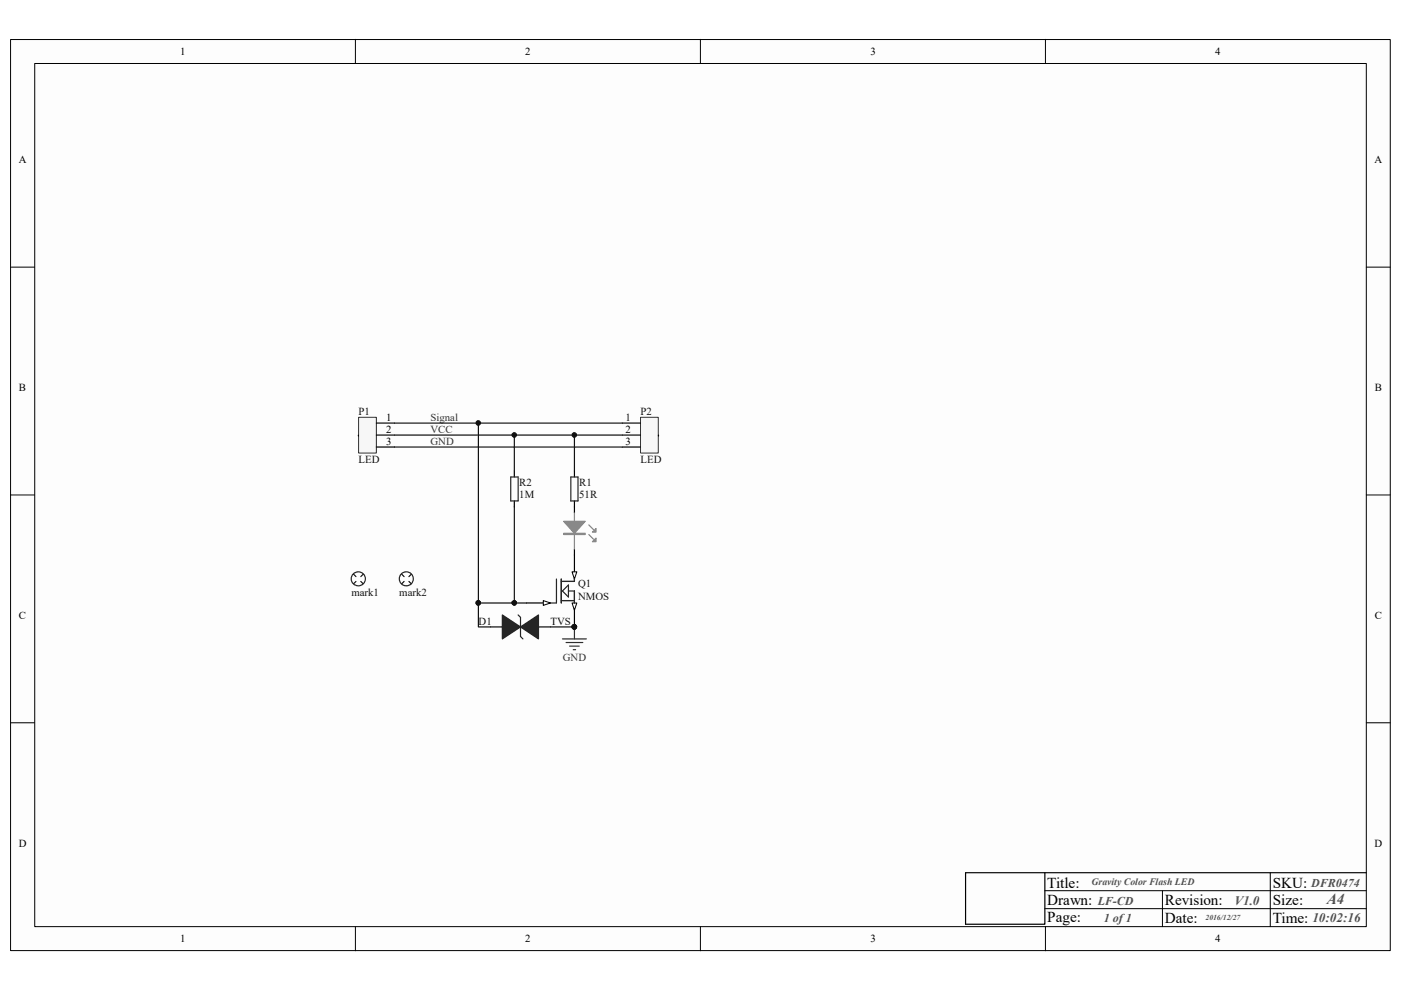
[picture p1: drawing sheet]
<svg xmlns="http://www.w3.org/2000/svg" width="297mm" height="210mm" viewBox="0 0 297 210" stroke-linecap="round" stroke-linejoin="round" font-family="sans-serif">
<path d="M2.3 8.4h292.5v193.1h-292.5z" fill="#fdfdfd"/>
<path d="M2.2 8.4h292.6v193.1h-292.6z" fill="none" stroke="#000" stroke-width=".21"/>
<path d="M7.4 13.5h282.3v183h-282.3z" fill="#fdfdfd"/>
<g fill="none" stroke="#000" stroke-width=".21">
<path d="M7.4 13.5h282.3v183h-282.3zM75.3 8.3v5.1M148.5 8.3v5.1M221.7 8.3v5.1M2.2 56.6h5.1M289.7 56.6h5.1M2.2 104.9h5.1M289.7 104.9h5.1M2.2 153.2h5.1M289.7 153.2h5.1M75.3 196.5v5.1M148.5 196.5v5.1"/>
<path d="M221.5 192.7h68.2M221.5 188.8h68.2M221.7 196.5v5.1M246.5 188.8v7.7M269.3 185v11.5"/>
</g>
<path d="M221.5 185v11h-16.8v-11h85" fill="none" stroke="#000" stroke-width=".25"/>
<path d="M76.1 88.5h3.7v7.6h-3.7z" fill="#f7f7f7"/>
<path d="M76 88.5h3.8v7.6h-3.8z" fill="none" stroke="#313131" stroke-width=".21"/>
<path d="M76 92.2h.1M79.8 89.7h3.8M79.8 92.2h3.8M79.8 94.8h3.8M121.8 107.5v1.3M121.8 116.4v1.3" fill="none" stroke="#000" stroke-width=".25"/>
<path d="M121.8 108.8v7.6M124.8 113.3l1.1 1M124.8 111.3l1.1 1" fill="none" stroke="#838383" stroke-width=".25"/>
<path d="M119.5 110.5h4.6l-2.3 2.6z" fill="#838383"/>
<path d="M119.5 110.5h4.6l-2.3 2.6zM119.5 113.1h4.6v.2h-4.6zM119.5 113.2h4.6" fill="none" stroke="#838383" stroke-width=".25"/>
<path d="M125.6 114.9l.8-.8v.8z" fill="#838383"/>
<path d="M126.4 114.1v.8h-.8z" fill="none" stroke="#838383" stroke-width=".25"/>
<path d="M125.6 112.8l.8-.7v.7z" fill="#838383"/>
<path d="M126.4 112.1v.7h-.8z" fill="none" stroke="#838383" stroke-width=".25"/>
<path d="M135.8 88.5h3.8v7.6h-3.8z" fill="#f7f7f7"/>
<path d="M135.8 88.5h3.8v7.6h-3.8z" fill="none" stroke="#313131" stroke-width=".21"/>
<path d="M109 99.9v1.2M131.9 89.7h3.9M131.9 92.2h3.9M131.9 94.8h3.9M139.6 92.2h.1M109 106.2v1.3" fill="none" stroke="#000" stroke-width=".25"/>
<path d="M108.3 101.1h1.6v5.1h-1.6z" fill="none" stroke="#242424" stroke-width=".25"/>
<path d="M119.2 135.5h5.1M120 136.2h3.6M120.8 137h2M121.5 137.8h.5M121.8 132.9v2.6" fill="none" stroke="#313131" stroke-width=".25"/>
<circle cx="121.8" cy="132.9" r=".49" fill="#101010"/>
<circle cx="121.8" cy="132.9" r=".49" fill="none" stroke="#101010" stroke-width=".21"/>
<path d="M83.6 94.8h48.3" fill="none" stroke="#101010" stroke-width=".25"/>
<circle cx="76" cy="122.7" r=".73" fill="#fefefe"/>
<circle cx="76" cy="122.7" r=".73" fill="none" stroke="#242424" stroke-width=".25"/>
<circle cx="76" cy="122.7" r="1.49" fill="#fefefe"/>
<circle cx="76" cy="122.7" r="1.49" fill="none" stroke="#242424" stroke-width=".25"/>
<path d="M75 121.8l.5 .5M75.5 123.3l-.5 .5M76.5 123.3l.5 .5M77 121.8l-.5 .5" fill="none" stroke="#171717" stroke-width=".25"/>
<circle cx="86.1" cy="122.7" r=".73" fill="#fefefe"/>
<circle cx="86.1" cy="122.7" r=".73" fill="none" stroke="#242424" stroke-width=".25"/>
<circle cx="86.1" cy="122.7" r="1.49" fill="#fefefe"/>
<circle cx="86.1" cy="122.7" r="1.49" fill="none" stroke="#242424" stroke-width=".25"/>
<path d="M85.2 121.8l.5 .5M85.7 123.3l-.5 .5M86.7 123.3l.5 .5M87.2 121.8l-.5 .5" fill="none" stroke="#171717" stroke-width=".25"/>
<path d="M111.6 127.8h5.1" fill="none" stroke="#000" stroke-width=".25"/>
<path d="M115.2 127.3l1.5 .5-1.5 .6z" fill="#fdfdfd"/>
<path d="M115.2 127.3l1.5 .5-1.5 .6z" fill="none" stroke="#000" stroke-width=".21"/>
<path d="M121.8 117.7v5.1" fill="none" stroke="#000" stroke-width=".25"/>
<path d="M121.3 121.2h1l-.5 1.6z" fill="#fdfdfd"/>
<path d="M121.3 121.2h1l-.5 1.6z" fill="none" stroke="#000" stroke-width=".21"/>
<path d="M121.8 127.8v5.1" fill="none" stroke="#000" stroke-width=".25"/>
<path d="M121.3 127.8h1l-.5 1.6z" fill="#fdfdfd"/>
<path d="M121.3 127.8h1l-.5 1.6z" fill="none" stroke="#000" stroke-width=".21"/>
<circle cx="121.8" cy="132.9" r=".49" fill="#101010"/>
<circle cx="121.8" cy="132.9" r=".49" fill="none" stroke="#101010" stroke-width=".21"/>
<path d="M118 122.8v5h-1.3M119 122.8v5M119 127.3h2.8M120.5 125.3h1.3v2.5M120.5 124v2.6l-1.3-1.3zM121.8 122.8v.5h-2.8" fill="none" stroke="#242424" stroke-width=".25"/>
<circle cx="121.8" cy="132.9" r=".49" fill="#101010"/>
<circle cx="121.8" cy="132.9" r=".49" fill="none" stroke="#101010" stroke-width=".21"/>
<path d="M83.6 92.2h48.3M83.6 89.7h48.3M121.8 92.2v7.7" fill="none" stroke="#101010" stroke-width=".25"/>
<circle cx="121.8" cy="92.2" r=".49" fill="#101010"/>
<circle cx="121.8" cy="92.2" r=".49" fill="none" stroke="#101010" stroke-width=".21"/>
<path d="M121.8 99.9v1.2M121.8 106.2v1.3" fill="none" stroke="#000" stroke-width=".25"/>
<path d="M121 101.1h1.6v5.1h-1.6z" fill="none" stroke="#242424" stroke-width=".25"/>
<path d="M109 107.5v20.3h2.6" fill="none" stroke="#101010" stroke-width=".25"/>
<circle cx="109" cy="127.8" r=".48" fill="#101010"/>
<circle cx="109" cy="127.8" r=".48" fill="none" stroke="#101010" stroke-width=".21"/>
<path d="M109 92.2v7.7" fill="none" stroke="#101010" stroke-width=".25"/>
<circle cx="109" cy="92.2" r=".48" fill="#101010"/>
<circle cx="109" cy="92.2" r=".48" fill="none" stroke="#101010" stroke-width=".21"/>
<path d="M101.4 89.7v38.1h7.6" fill="none" stroke="#101010" stroke-width=".25"/>
<circle cx="109" cy="127.8" r=".48" fill="#101010"/>
<circle cx="109" cy="127.8" r=".48" fill="none" stroke="#101010" stroke-width=".21"/>
<circle cx="101.4" cy="127.8" r=".49" fill="#101010"/>
<circle cx="101.4" cy="127.8" r=".49" fill="none" stroke="#101010" stroke-width=".21"/>
<circle cx="101.4" cy="89.7" r=".49" fill="#101010"/>
<circle cx="101.4" cy="89.7" r=".49" fill="none" stroke="#101010" stroke-width=".21"/>
<path d="M104 132.9h3.8M112.9 132.9h3.8" fill="none" stroke="#000" stroke-width=".25"/>
<path d="M110.4 132.9l3.8-2.5v5.1z" fill="#242424"/>
<path d="M110.4 132.9l3.8-2.5v5.1zM110.4 130.9v4.1" fill="none" stroke="#242424" stroke-width=".25"/>
<path d="M106.5 130.4l3.9 2.5-3.9 2.6z" fill="#242424"/>
<path d="M106.5 130.4l3.9 2.5-3.9 2.6zM109.9 130.4l.5 .5M110.4 135l.5 .5" fill="none" stroke="#242424" stroke-width=".25"/>
<path d="M101.4 127.8v5.1h2.6" fill="none" stroke="#101010" stroke-width=".25"/>
<circle cx="101.4" cy="127.8" r=".49" fill="#101010"/>
<circle cx="101.4" cy="127.8" r=".49" fill="none" stroke="#101010" stroke-width=".21"/>
<path d="M116.7 132.9h5.1" fill="none" stroke="#101010" stroke-width=".25"/>
<circle cx="121.8" cy="132.9" r=".49" fill="#101010"/>
<circle cx="121.8" cy="132.9" r=".49" fill="none" stroke="#101010" stroke-width=".21"/>
<g font-size="3.2">
<text x="222" y="188.2">Title:</text>
<text x="222" y="192">Drawn:</text>
<text x="247" y="192">Revision:</text>
<text x="269.9" y="188.2">SKU:</text>
<text x="269.9" y="192">Size:</text>
<text x="222" y="195.5">Page:</text>
<text x="247" y="195.8">Date:</text>
<text x="269.9" y="195.8">Time:</text>
</g>
<text font-size="3.2" fill="#4d4d4d" x="281.3" y="191.7">A4</text>
<g font-size="2.8" fill="#4d4d4d">
<text x="261.7" y="191.9">V1.0</text>
<text x="278.3" y="195.5">10:02:16</text>
</g>
<g font-size="2.5" fill="#4d4d4d">
<text x="232.7" y="191.9">LF-CD</text>
<text x="278" y="188.1">DFR0474</text>
<text x="234" y="195.5">1 of 1</text>
</g>
<g font-size="2.3">
<text x="38.2" y="11.7">1</text>
<text x="111.4" y="11.7">2</text>
<text x="184.5" y="11.7">3</text>
<text x="257.6" y="11.7">4</text>
<text x="4" y="34.5">A</text>
<text x="291.4" y="34.5">A</text>
<text x="4" y="82.8">B</text>
<text x="291.5" y="82.8">B</text>
<text x="81.9" y="89.2">1</text>
<text x="132.6" y="89.2">1</text>
<text x="81.9" y="91.8">2</text>
<text x="81.9" y="94.3">3</text>
<text x="132.6" y="91.8">2</text>
<text x="132.6" y="94.3">3</text>
<text x="4" y="131.2">C</text>
<text x="291.5" y="131.2">C</text>
<text x="4" y="179.5">D</text>
<text x="291.4" y="179.5">D</text>
<text x="38.2" y="199.8">1</text>
<text x="111.4" y="199.8">2</text>
<text x="184.5" y="199.8">3</text>
<text x="257.6" y="199.8">4</text>
</g>
<g font-size="2.3" fill="#101010">
<text x="76" y="88">P1</text>
<text x="135.8" y="88">P2</text>
<text x="76" y="98.1">LED</text>
<text x="135.8" y="98.1">LED</text>
<text x="110.1" y="105.5">1M</text>
<text x="110.1" y="103">R2</text>
<text x="122.8" y="105.5">51R</text>
<text x="122.8" y="103">R1</text>
<text x="122.6" y="124.5">Q1</text>
<text x="74.5" y="126.3">mark1</text>
<text x="84.7" y="126.3">mark2</text>
<text x="122.6" y="127.1">NMOS</text>
<text x="101.5" y="132.5">D1</text>
<text x="116.7" y="132.5">TVS</text>
</g>
<g font-size="2.3" fill="#313131">
<text x="91.3" y="89.2">Signal</text>
<text x="91.3" y="94.3">GND</text>
<text x="91.3" y="91.8">VCC</text>
<text x="119.3" y="140.1">GND</text>
</g>
<text font-size="2.1" fill="#4d4d4d" x="231.4" y="187.7">Gravity Color Flash LED</text>
<text font-size="1.6" fill="#4d4d4d" x="255.6" y="195.2">2016/12/27</text>
</svg>
